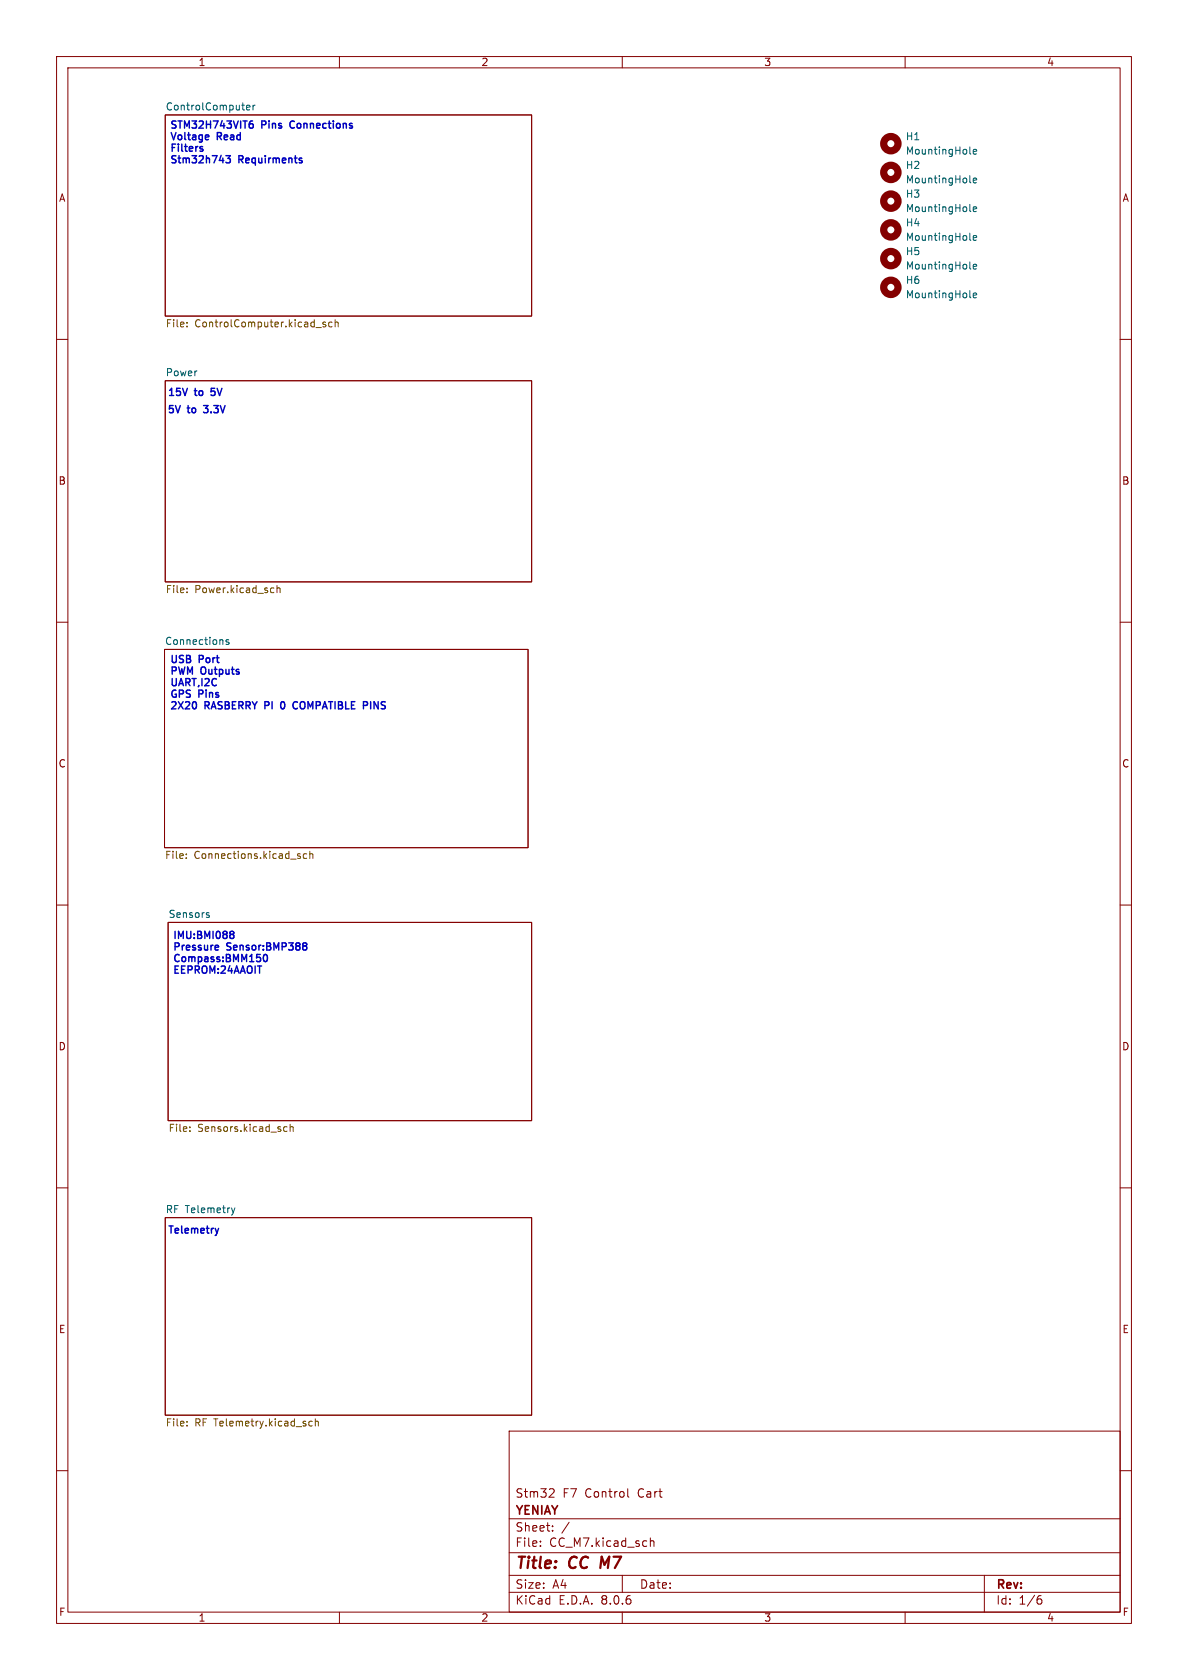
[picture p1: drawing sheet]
<svg xmlns="http://www.w3.org/2000/svg" width="210mm" height="297mm" viewBox="0 0 210 297" stroke-linecap="round" stroke-linejoin="round" font-family="sans-serif">
<g fill="none" stroke="#840000" stroke-width=".18">
<path d="M10 10h190v277h-190zM12 12h186v273h-186zM60 10v2M110 10v2M160 10v2M29.2 20.3h64.8v35.6h-64.8zM10 60h2M198 60h2M29.2 67.3h64.8v35.6h-64.8zM10 110h2M29.1 114.8h64.2v35.1h-64.2zM198 110h2"/>
<path d="M10 160h2M198 160h2M29.7 163.1h64.3v35h-64.3zM10 210h2M29.2 215.3h64.8v34.9h-64.8zM198 210h2M10 260h2M90 253h108v32h-108zM198 260h2M90 278.5h108M90 274.5h108M90 268.5h108"/>
<path d="M95.5 273.2v.2M95.5 272.5v.1M97.3 263.2l.5 .1 .2 .3-1 1.1h1M97.7 270.5v.2M97.7 269.8v.1M100.6 269.1l-1.3 1.9M110 278.5v3M111 263.2v1.3l.2 .2M115 271.9v1.5M115 272.5l.2-.1 .3 .1 .1 .9M174 278.5v6.5M60 285v2"/>
<path d="M90 281.5h108M110 285v2M160 285v2M183.6 282.7h.3l.3 .2-.1 .5-.5 .2M184 282.1l-.4 .1"/>
</g>
<path d="M106.4 275.2l-.3 2" fill="none" stroke="#840000" stroke-width=".4"/>
<g fill="none" stroke="#006464" stroke-width=".18">
<path d="M43.6 19l.6-.1-.1-.2-.3-.1-.2 .2v.6h.5M44.7 18.6v.8M45.1 18.6l-.4 .2M171.4 37.2l.2 .2M171.4 32.1l.2 .2M171.4 27.1l.2 .1M172 26.8l.6-.1v-.2l-.4-.1-.2 .2 .1 .6h.5M172 31.9l.6-.1v-.3h-.4l-.2 .2 .1 .6h.5M172 37l.6-.1v-.3h-.4l-.2 .1 .1 .6h.5M171.4 52.5l.2 .1M171.4 42.3l.2 .2M171.4 47.4l.2 .2"/>
<path d="M172 52.2l.6-.1v-.2l-.4-.1-.2 .2 .1 .6h.5M172 42.1l.6-.2v-.2l-.4-.1-.2 .2 .1 .6h.5M172 47.1l.6-.1v-.2l-.4-.1-.2 .2 .1 .6h.5M40.4 113.1h-.3l-.2 .2 .1 .1 .4 .2v.3h-.5M36.7 161.8h.3v.2l-.2 .2h-.2M36.7 161.3l.3 .1M40.9 213.5l.3 .9M41.2 214.4l-.1 .3M41.5 213.5l-.3 .9"/>
</g>
<g fill="none" stroke="#725600" stroke-width=".18">
<path d="M33.1 57v.1M33.1 57.7v.1M55.9 57.9h.9M57.6 57l-.4-.1-.1 .2v.2l.5 .1v.3h-.5M58.7 57l-.4-.1-.2 .3 .1 .5h.5M59.2 57.1l.2-.2 .3 .1 .1 .8M59.2 56.5v1.3M33.1 104v.1M33.1 104.7v.1M48.3 103.9l.1 .1M48.4 104.7l-.1 .1M49 103.5v1.3"/>
<path d="M49 104.1l.1-.2 .3 .1 .1 .8M32.9 151.6v.2M32.9 151v.1M53 151.3l.1 .2-.1 .3M53 150.9l.1 .1M54.2 151l-.3-.1-.3 .3 .1 .5h.5M54.8 151l.1-.1 .3 .1 .1 .8M54.8 150.5v1.3M33.6 199.9v.1M33.6 199.2v.2M50.3 200h.4M50.3 199.2h.4"/>
<path d="M51.3 199.3l.2-.1h.3v.8M51.3 198.8v1.2M33.1 252v.1M33.1 251.3v.1M54.6 252l.2 .1 .4-.1M55.2 251.3h-.4l-.2 .1M55.7 251.4l.2-.1h.3l.1 .8M55.7 250.8v1.3"/>
</g>
<g fill="none" stroke="#840000" stroke-width="1.3">
<circle cx="157.5" cy="35.6" r="1.27"/>
<circle cx="157.5" cy="30.5" r="1.27"/>
<circle cx="157.5" cy="25.4" r="1.27"/>
<circle cx="157.5" cy="50.8" r="1.27"/>
<circle cx="157.5" cy="45.7" r="1.27"/>
<circle cx="157.5" cy="40.6" r="1.27"/>
</g>
<g fill="none" stroke="#0000c2" stroke-width=".25">
<path d="M35.8 26.4v.3M39.9 27.5h.8l-.4 .5 .4 .1v.6l-.2 .1-.6-.1M44.2 21.9h.3l.3 .2-.1 .5h-.5M44.7 21.4h-.4l-.2 .3M51.4 21.6l-.2 .3 .2 .6M36 71.7h.8M36 72.8v.1M34.6 124.2l.1 .3-.1 .7M50.2 124.2l-.2-.2a.68 .68 0 0 0-.4 .7 .68 .68 0 0 0 .4 .6l.2-.1M52.2 124l.4 .2M52.6 125.2l-.4 .1M38.6 167.2v.2l-.6 .1"/>
<path d="M40.9 164.6h.2l.3 .3-.3 .3M40.9 165.2h.2M41.1 165.2l.2 .1 .1 .4-.3 .2h-.2M47.2 169l.1 .5-.1 .4-.2 .1-.3-.1M54.2 166.8v.3M54.2 167.4v.4M38.6 217.2l-.3 .8"/>
</g>
<g font-size="2.8" fill="#840000">
<text x="91" y="277.9">Title:</text>
<text x="100.7" y="277.9">CC</text>
<text x="107" y="277.9">M7</text>
</g>
<g font-size="2.1" fill="#840000">
<text x="91" y="268.2">YENIAY</text>
<text x="91" y="265">Stm32</text>
<text x="99.5" y="265">F7</text>
<text x="103.5" y="265">Control</text>
<text x="112.9" y="265">Cart</text>
<text x="91" y="273.7">File:</text>
<text x="91" y="271">Sheet:</text>
<text x="97.1" y="273.7">CC_M7.kicad_sch</text>
<text x="91" y="281.1">Size:</text>
<text x="97.7" y="281.1">A4</text>
<text x="113" y="281.1">Date:</text>
<text x="176" y="281.3">Rev:</text>
<text x="91" y="283.9">KiCad</text>
<text x="98.7" y="283.9">E.D.A.</text>
<text x="106.3" y="283.9">8.0.6</text>
<text x="176" y="283.9">Id:</text>
<text x="180.1" y="283.9">1/6</text>
</g>
<g font-size="1.8" fill="#840000">
<text x="35" y="11.9">1</text>
<text x="85" y="11.9">2</text>
<text x="135" y="11.9">3</text>
<text x="185" y="11.9">4</text>
<text x="10.3" y="35.9">A</text>
<text x="198.4" y="35.9">A</text>
<text x="10.3" y="85.9">B</text>
<text x="198.3" y="85.9">B</text>
<text x="10.3" y="135.9">C</text>
<text x="198.3" y="135.9">C</text>
<text x="10.3" y="185.9">D</text>
<text x="198.3" y="185.9">D</text>
<text x="10.3" y="235.9">E</text>
<text x="198.3" y="235.9">E</text>
<text x="10.3" y="285.9">F</text>
<text x="35" y="286.9">1</text>
<text x="85" y="286.9">2</text>
<text x="135" y="286.9">3</text>
<text x="185" y="286.9">4</text>
<text x="198.4" y="285.9">F</text>
</g>
<g font-size="1.8" fill="#006464">
<text x="29.2" y="19.6">ControlComputer</text>
<text x="160" y="25">H1</text>
<text x="160" y="27.5">MountingHole</text>
<text x="160" y="35.2">H3</text>
<text x="160" y="30.1">H2</text>
<text x="160" y="32.6">MountingHole</text>
<text x="160" y="37.7">MountingHole</text>
<text x="160" y="40.2">H4</text>
<text x="160" y="42.8">MountingHole</text>
<text x="160" y="45.3">H5</text>
<text x="160" y="47.9">MountingHole</text>
<text x="160" y="50.4">H6</text>
<text x="160" y="52.9">MountingHole</text>
<text x="29.2" y="66.6">Power</text>
<text x="29.1" y="114.1">Connections</text>
<text x="29.7" y="162.4">Sensors</text>
<text x="29.2" y="214.6">RF Telemetry</text>
</g>
<g font-size="1.8" fill="#0000c2">
<text x="30" y="23.1">STM32H743VIT6</text>
<text x="46.3" y="23.1">Pins</text>
<text x="51.9" y="23.1">Connections</text>
<text x="30" y="25.1">Voltage</text>
<text x="30" y="27.2">Filters</text>
<text x="30" y="29.2">Stm32h743</text>
<text x="38.5" y="25.1">Read</text>
<text x="42.3" y="29.2">Requirments</text>
<text x="29.5" y="70.4">15V</text>
<text x="34.5" y="70.4">to</text>
<text x="37.8" y="70.4">5V</text>
<text x="29.4" y="73.4">5V</text>
<text x="33.2" y="73.4">to</text>
<text x="36.6" y="73.4">3.3V</text>
<text x="30" y="117.6">USB</text>
<text x="30" y="119.6">PWM</text>
<text x="35.3" y="117.6">Port</text>
<text x="35.6" y="119.6">Outputs</text>
<text x="30" y="121.7">UART,I2C</text>
<text x="30" y="123.7">GPS</text>
<text x="30" y="125.8">2X20</text>
<text x="35.2" y="123.7">Pins</text>
<text x="36.3" y="125.8">RASBERRY PI</text>
<text x="50.7" y="125.8">0</text>
<text x="53.4" y="125.8">COMPATIBLE PINS</text>
<text x="30.5" y="166.4">IMU:BMI088</text>
<text x="30.5" y="168.4">Pressure</text>
<text x="30.5" y="170.4">Compass:BMM150</text>
<text x="30.5" y="172.5">EEPROM:24AAOIT</text>
<text x="40.2" y="168.4">Sensor:BMP388</text>
<text x="29.5" y="218.4">Telemetry</text>
</g>
<g font-size="1.8" fill="#725600">
<text x="29.2" y="58.2">File:</text>
<text x="34.4" y="58.2">ControlComputer.kicad_sch</text>
<text x="29.2" y="105.2">File:</text>
<text x="34.4" y="105.2">Power.kicad_sch</text>
<text x="29.1" y="152.2">File:</text>
<text x="34.3" y="152.2">Connections.kicad_sch</text>
<text x="29.7" y="200.4">File:</text>
<text x="34.9" y="200.4">Sensors.kicad_sch</text>
<text x="29.2" y="252.5">File:</text>
<text x="34.4" y="252.5">RF Telemetry.kicad_sch</text>
</g>
</svg>
